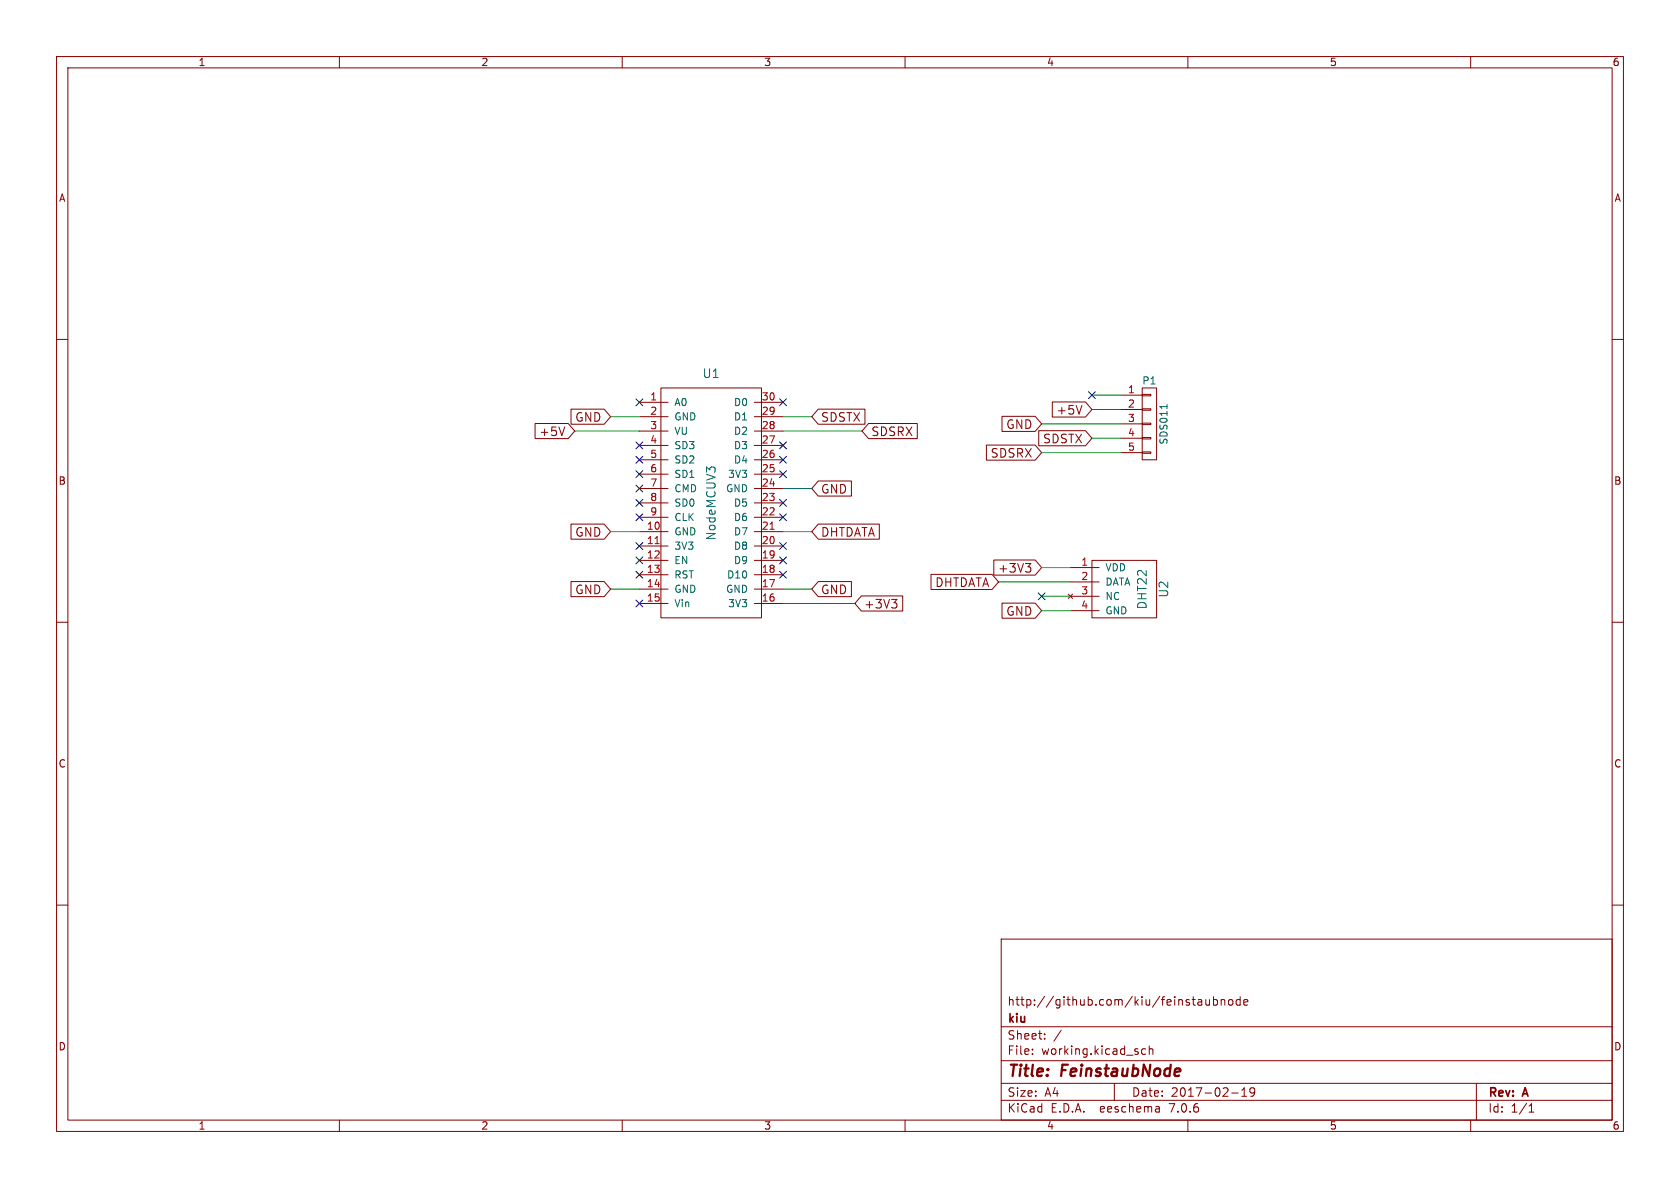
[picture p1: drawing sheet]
(kicad_sch (version 20230121) (generator eeschema)

 (paper "A4")

 (title_block
  (title "FeinstaubNode")
  (date "2017-02-19")
  (rev "A")
  (company "kiu")
  (comment 1 "http://github.com/kiu/feinstaubnode"))

 (lib_symbols
  (symbol "feinstaubnode-rescue:CONN_01X05" (pin_names (offset 1.016) hide) (in_bom yes) (on_board yes)
   (property "Reference" "P" (at 0 7.62 0) (effects (font (size 1.27 1.27))))
   (property "Value" "CONN_01X05" (at 2.54 0 90) (effects (font (size 1.27 1.27))))
   (property "Footprint" "" (at 0 0 0) (effects (font (size 1.27 1.27))))
   (property "Datasheet" "" (at 0 0 0) (effects (font (size 1.27 1.27))))
   (symbol "CONN_01X05_0_1"
    (rectangle (start -1.27 -4.953) (end 0.254 -5.207) (stroke (width 0) (type solid)) (fill (type none)))
    (rectangle (start -1.27 -2.413) (end 0.254 -2.667) (stroke (width 0) (type solid)) (fill (type none)))
    (rectangle (start -1.27 0.127) (end 0.254 -0.127) (stroke (width 0) (type solid)) (fill (type none)))
    (rectangle (start -1.27 2.667) (end 0.254 2.413) (stroke (width 0) (type solid)) (fill (type none)))
    (rectangle (start -1.27 5.207) (end 0.254 4.953) (stroke (width 0) (type solid)) (fill (type none)))
    (rectangle (start -1.27 6.35) (end 1.27 -6.35) (stroke (width 0) (type solid)) (fill (type none))))
   (symbol "CONN_01X05_1_1"
    (pin passive line (at -5.08 5.08 0) (length 3.81) (name "P1" (effects (font (size 1.27 1.27)))) (number "1" (effects (font (size 1.27 1.27)))))
    (pin passive line (at -5.08 2.54 0) (length 3.81) (name "P2" (effects (font (size 1.27 1.27)))) (number "2" (effects (font (size 1.27 1.27)))))
    (pin passive line (at -5.08 0 0) (length 3.81) (name "P3" (effects (font (size 1.27 1.27)))) (number "3" (effects (font (size 1.27 1.27)))))
    (pin passive line (at -5.08 -2.54 0) (length 3.81) (name "P4" (effects (font (size 1.27 1.27)))) (number "4" (effects (font (size 1.27 1.27)))))
    (pin passive line (at -5.08 -5.08 0) (length 3.81) (name "P5" (effects (font (size 1.27 1.27)))) (number "5" (effects (font (size 1.27 1.27)))))))
  (symbol "feinstaubnode-rescue:DHT22" (pin_names (offset 1.016)) (in_bom yes) (on_board yes)
   (property "Reference" "U" (at 0 8.89 0) (effects (font (size 1.524 1.524))))
   (property "Value" "DHT22" (at 0 5.08 0) (effects (font (size 1.524 1.524))))
   (property "Footprint" "" (at 0 0 0) (effects (font (size 1.524 1.524)) hide))
   (property "Datasheet" "" (at 0 0 0) (effects (font (size 1.524 1.524)) hide))
   (symbol "DHT22_0_1"
    (rectangle (start -5.08 7.62) (end 5.08 -3.81) (stroke (width 0) (type solid)) (fill (type none))))
   (symbol "DHT22_1_1"
    (pin input line (at -3.81 -7.62 90) (length 5.08) (name "VDD" (effects (font (size 1.27 1.27)))) (number "1" (effects (font (size 1.27 1.27)))))
    (pin bidirectional line (at -1.27 -7.62 90) (length 5.08) (name "DATA" (effects (font (size 1.27 1.27)))) (number "2" (effects (font (size 1.27 1.27)))))
    (pin no_connect line (at 1.27 -7.62 90) (length 5.08) (name "NC" (effects (font (size 1.27 1.27)))) (number "3" (effects (font (size 1.27 1.27)))))
    (pin input line (at 3.81 -7.62 90) (length 5.08) (name "GND" (effects (font (size 1.27 1.27)))) (number "4" (effects (font (size 1.27 1.27)))))))
  (symbol "feinstaubnode-rescue:NodeMCUV3" (pin_names (offset 1.016)) (in_bom yes) (on_board yes)
   (property "Reference" "U" (at 0 22.86 0) (effects (font (size 1.524 1.524))))
   (property "Value" "NodeMCUV3" (at 0 0 90) (effects (font (size 1.524 1.524))))
   (property "Footprint" "" (at 0 0 0) (effects (font (size 1.524 1.524)) hide))
   (property "Datasheet" "" (at 0 0 0) (effects (font (size 1.524 1.524)) hide))
   (symbol "NodeMCUV3_0_1"
    (rectangle (start -8.89 20.32) (end 8.89 -20.32) (stroke (width 0) (type solid)) (fill (type none))))
   (symbol "NodeMCUV3_1_1"
    (pin input line (at -12.7 17.78 0) (length 5.08) (name "A0" (effects (font (size 1.27 1.27)))) (number "1" (effects (font (size 1.27 1.27)))))
    (pin input line (at -12.7 -5.08 0) (length 5.08) (name "GND" (effects (font (size 1.27 1.27)))) (number "10" (effects (font (size 1.27 1.27)))))
    (pin input line (at -12.7 -7.62 0) (length 5.08) (name "3V3" (effects (font (size 1.27 1.27)))) (number "11" (effects (font (size 1.27 1.27)))))
    (pin input line (at -12.7 -10.16 0) (length 5.08) (name "EN" (effects (font (size 1.27 1.27)))) (number "12" (effects (font (size 1.27 1.27)))))
    (pin input line (at -12.7 -12.7 0) (length 5.08) (name "RST" (effects (font (size 1.27 1.27)))) (number "13" (effects (font (size 1.27 1.27)))))
    (pin input line (at -12.7 -15.24 0) (length 5.08) (name "GND" (effects (font (size 1.27 1.27)))) (number "14" (effects (font (size 1.27 1.27)))))
    (pin input line (at -12.7 -17.78 0) (length 5.08) (name "Vin" (effects (font (size 1.27 1.27)))) (number "15" (effects (font (size 1.27 1.27)))))
    (pin input line (at 12.7 -17.78 180) (length 5.08) (name "3V3" (effects (font (size 1.27 1.27)))) (number "16" (effects (font (size 1.27 1.27)))))
    (pin input line (at 12.7 -15.24 180) (length 5.08) (name "GND" (effects (font (size 1.27 1.27)))) (number "17" (effects (font (size 1.27 1.27)))))
    (pin input line (at 12.7 -12.7 180) (length 5.08) (name "D10" (effects (font (size 1.27 1.27)))) (number "18" (effects (font (size 1.27 1.27)))))
    (pin input line (at 12.7 -10.16 180) (length 5.08) (name "D9" (effects (font (size 1.27 1.27)))) (number "19" (effects (font (size 1.27 1.27)))))
    (pin input line (at -12.7 15.24 0) (length 5.08) (name "GND" (effects (font (size 1.27 1.27)))) (number "2" (effects (font (size 1.27 1.27)))))
    (pin input line (at 12.7 -7.62 180) (length 5.08) (name "D8" (effects (font (size 1.27 1.27)))) (number "20" (effects (font (size 1.27 1.27)))))
    (pin input line (at 12.7 -5.08 180) (length 5.08) (name "D7" (effects (font (size 1.27 1.27)))) (number "21" (effects (font (size 1.27 1.27)))))
    (pin input line (at 12.7 -2.54 180) (length 5.08) (name "D6" (effects (font (size 1.27 1.27)))) (number "22" (effects (font (size 1.27 1.27)))))
    (pin input line (at 12.7 0 180) (length 5.08) (name "D5" (effects (font (size 1.27 1.27)))) (number "23" (effects (font (size 1.27 1.27)))))
    (pin input line (at 12.7 2.54 180) (length 5.08) (name "GND" (effects (font (size 1.27 1.27)))) (number "24" (effects (font (size 1.27 1.27)))))
    (pin input line (at 12.7 5.08 180) (length 5.08) (name "3V3" (effects (font (size 1.27 1.27)))) (number "25" (effects (font (size 1.27 1.27)))))
    (pin input line (at 12.7 7.62 180) (length 5.08) (name "D4" (effects (font (size 1.27 1.27)))) (number "26" (effects (font (size 1.27 1.27)))))
    (pin input line (at 12.7 10.16 180) (length 5.08) (name "D3" (effects (font (size 1.27 1.27)))) (number "27" (effects (font (size 1.27 1.27)))))
    (pin input line (at 12.7 12.7 180) (length 5.08) (name "D2" (effects (font (size 1.27 1.27)))) (number "28" (effects (font (size 1.27 1.27)))))
    (pin input line (at 12.7 15.24 180) (length 5.08) (name "D1" (effects (font (size 1.27 1.27)))) (number "29" (effects (font (size 1.27 1.27)))))
    (pin input line (at -12.7 12.7 0) (length 5.08) (name "VU" (effects (font (size 1.27 1.27)))) (number "3" (effects (font (size 1.27 1.27)))))
    (pin input line (at 12.7 17.78 180) (length 5.08) (name "D0" (effects (font (size 1.27 1.27)))) (number "30" (effects (font (size 1.27 1.27)))))
    (pin input line (at -12.7 10.16 0) (length 5.08) (name "SD3" (effects (font (size 1.27 1.27)))) (number "4" (effects (font (size 1.27 1.27)))))
    (pin input line (at -12.7 7.62 0) (length 5.08) (name "SD2" (effects (font (size 1.27 1.27)))) (number "5" (effects (font (size 1.27 1.27)))))
    (pin input line (at -12.7 5.08 0) (length 5.08) (name "SD1" (effects (font (size 1.27 1.27)))) (number "6" (effects (font (size 1.27 1.27)))))
    (pin input line (at -12.7 2.54 0) (length 5.08) (name "CMD" (effects (font (size 1.27 1.27)))) (number "7" (effects (font (size 1.27 1.27)))))
    (pin input line (at -12.7 0 0) (length 5.08) (name "SD0" (effects (font (size 1.27 1.27)))) (number "8" (effects (font (size 1.27 1.27)))))
    (pin input line (at -12.7 -2.54 0) (length 5.08) (name "CLK" (effects (font (size 1.27 1.27)))) (number "9" (effects (font (size 1.27 1.27))))))))


 (no_connect (at 113.03 96.52))
 (no_connect (at 138.43 101.6))
 (no_connect (at 113.03 71.12))
 (no_connect (at 113.03 78.74))
 (no_connect (at 113.03 99.06))
 (no_connect (at 113.03 86.36))
 (no_connect (at 113.03 106.68))
 (no_connect (at 113.03 88.9))
 (no_connect (at 138.43 78.74))
 (no_connect (at 138.43 71.12))
 (no_connect (at 193.04 69.85))
 (no_connect (at 138.43 83.82))
 (no_connect (at 138.43 88.9))
 (no_connect (at 113.03 91.44))
 (no_connect (at 113.03 81.28))
 (no_connect (at 138.43 99.06))
 (no_connect (at 138.43 96.52))
 (no_connect (at 113.03 83.82))
 (no_connect (at 138.43 91.44))
 (no_connect (at 138.43 81.28))
 (no_connect (at 184.15 105.41))
 (no_connect (at 113.03 101.6))

 (wire (pts (xy 113.03 104.14) (xy 107.95 104.14)) (stroke (width 0) (type default)))
 (wire (pts (xy 198.12 80.01) (xy 184.15 80.01)) (stroke (width 0) (type default)))
 (wire (pts (xy 138.43 86.36) (xy 143.51 86.36)) (stroke (width 0) (type default)))
 (wire (pts (xy 189.23 105.41) (xy 184.15 105.41)) (stroke (width 0) (type default)))
 (wire (pts (xy 198.12 69.85) (xy 193.04 69.85)) (stroke (width 0) (type default)))
 (wire (pts (xy 113.03 73.66) (xy 107.95 73.66)) (stroke (width 0) (type default)))
 (wire (pts (xy 138.43 93.98) (xy 143.51 93.98)) (stroke (width 0) (type default)))
 (wire (pts (xy 113.03 93.98) (xy 107.95 93.98)) (stroke (width 0) (type default)))
 (wire (pts (xy 198.12 77.47) (xy 193.04 77.47)) (stroke (width 0) (type default)))
 (wire (pts (xy 143.51 73.66) (xy 138.43 73.66)) (stroke (width 0) (type default)))
 (wire (pts (xy 198.12 72.39) (xy 193.04 72.39)) (stroke (width 0) (type default)))
 (wire (pts (xy 138.43 104.14) (xy 143.51 104.14)) (stroke (width 0) (type default)))
 (wire (pts (xy 138.43 76.2) (xy 152.4 76.2)) (stroke (width 0) (type default)))
 (wire (pts (xy 189.23 102.87) (xy 176.53 102.87)) (stroke (width 0) (type default)))
 (wire (pts (xy 189.23 100.33) (xy 184.15 100.33)) (stroke (width 0) (type default)))
 (wire (pts (xy 151.13 106.68) (xy 138.43 106.68)) (stroke (width 0) (type default)))
 (wire (pts (xy 198.12 74.93) (xy 184.15 74.93)) (stroke (width 0) (type default)))
 (wire (pts (xy 113.03 76.2) (xy 101.6 76.2)) (stroke (width 0) (type default)))
 (wire (pts (xy 189.23 107.95) (xy 184.15 107.95)) (stroke (width 0) (type default)))

 (global_label "GND" (shape input) (at 143.51 104.14 0) (effects (font (size 1.524 1.524)) (justify left))
  (property "Intersheetrefs" "${INTERSHEET_REFS}" (at 143.51 104.14 0) (effects (font (size 1.27 1.27)) hide)))
 (global_label "SDSRX" (shape input) (at 152.4 76.2 0) (effects (font (size 1.524 1.524)) (justify left))
  (property "Intersheetrefs" "${INTERSHEET_REFS}" (at 152.4 76.2 0) (effects (font (size 1.27 1.27)) hide)))
 (global_label "GND" (shape input) (at 184.15 74.93 180) (effects (font (size 1.524 1.524)) (justify right))
  (property "Intersheetrefs" "${INTERSHEET_REFS}" (at 184.15 74.93 0) (effects (font (size 1.27 1.27)) hide)))
 (global_label "DHTDATA" (shape input) (at 143.51 93.98 0) (effects (font (size 1.524 1.524)) (justify left))
  (property "Intersheetrefs" "${INTERSHEET_REFS}" (at 143.51 93.98 0) (effects (font (size 1.27 1.27)) hide)))
 (global_label "GND" (shape input) (at 184.15 107.95 180) (effects (font (size 1.524 1.524)) (justify right))
  (property "Intersheetrefs" "${INTERSHEET_REFS}" (at 184.15 107.95 0) (effects (font (size 1.27 1.27)) hide)))
 (global_label "SDSTX" (shape input) (at 143.51 73.66 0) (effects (font (size 1.524 1.524)) (justify left))
  (property "Intersheetrefs" "${INTERSHEET_REFS}" (at 143.51 73.66 0) (effects (font (size 1.27 1.27)) hide)))
 (global_label "+5V" (shape input) (at 193.04 72.39 180) (effects (font (size 1.524 1.524)) (justify right))
  (property "Intersheetrefs" "${INTERSHEET_REFS}" (at 193.04 72.39 0) (effects (font (size 1.27 1.27)) hide)))
 (global_label "+3V3" (shape input) (at 151.13 106.68 0) (effects (font (size 1.524 1.524)) (justify left))
  (property "Intersheetrefs" "${INTERSHEET_REFS}" (at 151.13 106.68 0) (effects (font (size 1.27 1.27)) hide)))
 (global_label "SDSRX" (shape input) (at 184.15 80.01 180) (effects (font (size 1.524 1.524)) (justify right))
  (property "Intersheetrefs" "${INTERSHEET_REFS}" (at 184.15 80.01 0) (effects (font (size 1.27 1.27)) hide)))
 (global_label "+3V3" (shape input) (at 184.15 100.33 180) (effects (font (size 1.524 1.524)) (justify right))
  (property "Intersheetrefs" "${INTERSHEET_REFS}" (at 184.15 100.33 0) (effects (font (size 1.27 1.27)) hide)))
 (global_label "GND" (shape input) (at 107.95 93.98 180) (effects (font (size 1.524 1.524)) (justify right))
  (property "Intersheetrefs" "${INTERSHEET_REFS}" (at 107.95 93.98 0) (effects (font (size 1.27 1.27)) hide)))
 (global_label "+5V" (shape input) (at 101.6 76.2 180) (effects (font (size 1.524 1.524)) (justify right))
  (property "Intersheetrefs" "${INTERSHEET_REFS}" (at 101.6 76.2 0) (effects (font (size 1.27 1.27)) hide)))
 (global_label "GND" (shape input) (at 107.95 73.66 180) (effects (font (size 1.524 1.524)) (justify right))
  (property "Intersheetrefs" "${INTERSHEET_REFS}" (at 107.95 73.66 0) (effects (font (size 1.27 1.27)) hide)))
 (global_label "SDSTX" (shape input) (at 193.04 77.47 180) (effects (font (size 1.524 1.524)) (justify right))
  (property "Intersheetrefs" "${INTERSHEET_REFS}" (at 193.04 77.47 0) (effects (font (size 1.27 1.27)) hide)))
 (global_label "GND" (shape input) (at 143.51 86.36 0) (effects (font (size 1.524 1.524)) (justify left))
  (property "Intersheetrefs" "${INTERSHEET_REFS}" (at 143.51 86.36 0) (effects (font (size 1.27 1.27)) hide)))
 (global_label "GND" (shape input) (at 107.95 104.14 180) (effects (font (size 1.524 1.524)) (justify right))
  (property "Intersheetrefs" "${INTERSHEET_REFS}" (at 107.95 104.14 0) (effects (font (size 1.27 1.27)) hide)))
 (global_label "DHTDATA" (shape input) (at 176.53 102.87 180) (effects (font (size 1.524 1.524)) (justify right))
  (property "Intersheetrefs" "${INTERSHEET_REFS}" (at 176.53 102.87 0) (effects (font (size 1.27 1.27)) hide)))

 (symbol (lib_id "feinstaubnode-rescue:CONN_01X05") (at 203.2 74.93 0) (unit 1) (in_bom yes) (on_board yes) (dnp no)
  (property "Reference" "P1" (at 203.2 67.31 0) (effects (font (size 1.27 1.27))))
  (property "Value" "SDS011" (at 205.74 74.93 90) (effects (font (size 1.27 1.27))))
  (property "Footprint" "Pin_Headers:Pin_Header_Angled_1x05_Pitch2.54mm" (at 203.2 74.93 0) (effects (font (size 1.27 1.27)) hide))
  (property "Datasheet" "" (at 203.2 74.93 0) (effects (font (size 1.27 1.27)))) (pin "1") (pin "2") (pin "3") (pin "4") (pin "5"))

 (symbol (lib_id "feinstaubnode-rescue:NodeMCUV3") (at 125.73 88.9 0) (unit 1) (in_bom yes) (on_board yes) (dnp no)
  (property "Reference" "U1" (at 125.73 66.04 0) (effects (font (size 1.524 1.524))))
  (property "Value" "NodeMCUV3" (at 125.73 88.9 90) (effects (font (size 1.524 1.524))))
  (property "Footprint" "kiu:NodeMCUV3-NoHoles" (at 125.73 88.9 0) (effects (font (size 1.524 1.524)) hide))
  (property "Datasheet" "" (at 125.73 88.9 0) (effects (font (size 1.524 1.524)) hide)) (pin "1") (pin "10") (pin "11") (pin "12") (pin "13") (pin "14") (pin "15") (pin "16") (pin "17") (pin "18") (pin "19") (pin "2") (pin "20") (pin "21") (pin "22") (pin "23") (pin "24") (pin "25") (pin "26") (pin "27") (pin "28") (pin "29") (pin "3") (pin "30") (pin "4") (pin "5") (pin "6") (pin "7") (pin "8") (pin "9"))

 (symbol (lib_id "feinstaubnode-rescue:DHT22") (at 196.85 104.14 270) (unit 1) (in_bom yes) (on_board yes) (dnp no)
  (property "Reference" "U2" (at 205.74 104.14 0) (effects (font (size 1.524 1.524))))
  (property "Value" "DHT22" (at 201.93 104.14 0) (effects (font (size 1.524 1.524))))
  (property "Footprint" "TO_SOT_Packages_THT:TO-220-4_Vertical" (at 196.85 104.14 0) (effects (font (size 1.524 1.524)) hide))
  (property "Datasheet" "" (at 196.85 104.14 0) (effects (font (size 1.524 1.524)) hide)) (pin "1") (pin "2") (pin "3") (pin "4"))

 (sheet_instances (path "" (page "1"))))
